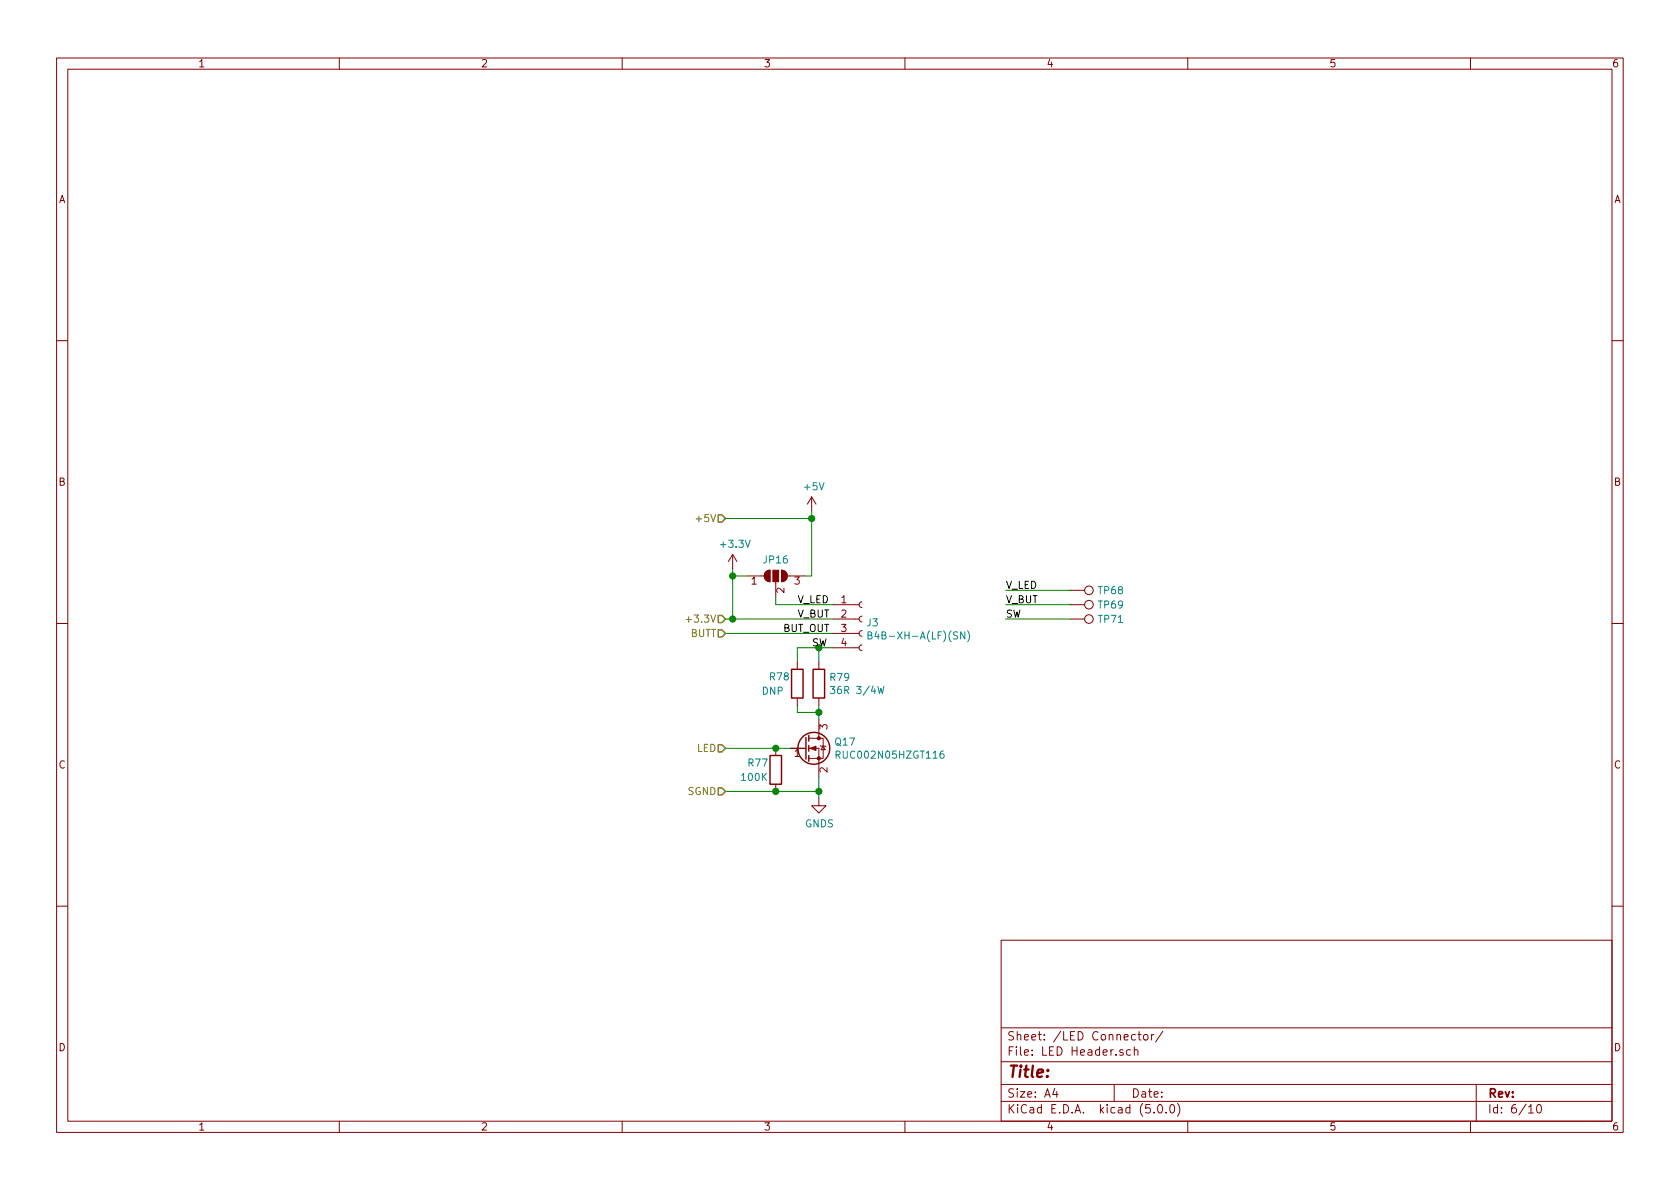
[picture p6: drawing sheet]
EESchema Schematic File Version 4
LIBS:FusIon Pack-cache
EELAYER 29 0
EELAYER END
$Descr A4 11693 8268
encoding utf-8
Sheet 6 10
Title ""
Date ""
Rev ""
Comp ""
Comment1 ""
Comment2 ""
Comment3 ""
Comment4 ""
$EndDescr
$Comp
L Connector:Conn_01x04_Female J3
U 1 1
P 6000 4300
F 0 "J3" H 6028 4276 50  0000 L CNN
F 1 "B4B-XH-A(LF)(SN)" H 6028 4185 50  0000 L CNN
F 2 "Connector_JST:JST_XH_B04B-XH-A_1x04_P2.50mm_Vertical" H 6000 4300 50  0001 C CNN
F 3 "~" H 6000 4300 50  0001 C CNN
	1    6000 4300
	1    0    0    -1  
$EndComp
$Comp
L FusIon-Pack-rescue:RUC002N05HZGT116-Transistor_FET Q17
U 1 1
P 5600 5200
F 0 "Q17" H 5805 5246 50  0000 L CNN
F 1 "RUC002N05HZGT116" H 5805 5155 50  0000 L CNN
F 2 "Package_TO_SOT_SMD:SOT-23" H 5800 5125 50  0001 L CIN
F 3 "https://www.fairchildsemi.com/datasheets/2N/2N7000.pdf" H 5600 5200 50  0001 L CNN
	1    5600 5200
	1    0    0    -1  
$EndComp
$Comp
L Device:R R79
U 1 1
P 5700 4750
F 0 "R79" H 5770 4796 50  0000 L CNN
F 1 "36R 3/4W" H 5770 4705 50  0000 L CNN
F 2 "Resistor_SMD:R_2010_5025Metric_Pad1.52x2.65mm_HandSolder" V 5630 4750 50  0001 C CNN
F 3 "~" H 5700 4750 50  0001 C CNN
	1    5700 4750
	1    0    0    -1  
$EndComp
Wire Wire Line
	5700 4600 5700 4500
Wire Wire Line
	5700 4500 5800 4500
Wire Wire Line
	5700 5000 5700 4950
Wire Wire Line
	5700 5550 5700 5500
$Comp
L power:GNDS #PWR071
U 1 1
P 5700 5550
F 0 "#PWR071" H 5700 5300 50  0001 C CNN
F 1 "GNDS" H 5705 5377 50  0000 C CNN
F 2 "" H 5700 5550 50  0001 C CNN
F 3 "" H 5700 5550 50  0001 C CNN
	1    5700 5550
	1    0    0    -1  
$EndComp
Connection ~ 5700 5500
Wire Wire Line
	5700 5500 5700 5400
$Comp
L Device:R R77
U 1 1
P 5400 5350
F 0 "R77" H 5200 5400 50  0000 L CNN
F 1 "100K" H 5150 5300 50  0000 L CNN
F 2 "Resistor_SMD:R_0805_2012Metric_Pad1.15x1.40mm_HandSolder" V 5330 5350 50  0001 C CNN
F 3 "~" H 5400 5350 50  0001 C CNN
	1    5400 5350
	1    0    0    -1  
$EndComp
Connection ~ 5400 5200
Wire Wire Line
	5400 5200 5500 5200
Connection ~ 5400 5500
Wire Wire Line
	5400 5500 5700 5500
Wire Wire Line
	5050 5200 5400 5200
Wire Wire Line
	5050 5500 5400 5500
Wire Wire Line
	5050 4400 5800 4400
Text HLabel 5050 5500 0    50   Input ~ 0
SGND
Text HLabel 5050 5200 0    50   Input ~ 0
LED
Text HLabel 5050 4400 0    50   Input ~ 0
BUTT
Text HLabel 5050 4300 0    50   Input ~ 0
+3.3V
$Comp
L power:+3.3V #PWR069
U 1 1
P 5100 3950
F 0 "#PWR069" H 5100 3800 50  0001 C CNN
F 1 "+3.3V" H 5115 4123 50  0000 C CNN
F 2 "" H 5100 3950 50  0001 C CNN
F 3 "" H 5100 3950 50  0001 C CNN
	1    5100 3950
	1    0    0    -1  
$EndComp
Wire Wire Line
	5050 4300 5100 4300
$Comp
L Jumper:SolderJumper_3_Open JP16
U 1 1
P 5400 4000
F 0 "JP16" H 5400 4114 50  0000 C CNN
F 1 "SolderJumper_3_Open" H 5400 4114 50  0001 C CNN
F 2 "Jumper:SolderJumper-3_P1.3mm_Open_RoundedPad1.0x1.5mm" H 5400 4000 50  0001 C CNN
F 3 "~" H 5400 4000 50  0001 C CNN
	1    5400 4000
	1    0    0    -1  
$EndComp
Wire Wire Line
	5100 4300 5100 4000
Wire Wire Line
	5100 4000 5200 4000
Connection ~ 5100 4300
Wire Wire Line
	5100 4300 5800 4300
Wire Wire Line
	5100 3950 5100 4000
Connection ~ 5100 4000
Wire Wire Line
	5400 4150 5400 4200
Wire Wire Line
	5400 4200 5800 4200
Text HLabel 5050 3600 0    50   Input ~ 0
+5V
Wire Wire Line
	5050 3600 5650 3600
Wire Wire Line
	5650 3600 5650 4000
Wire Wire Line
	5650 4000 5600 4000
$Comp
L power:+5V #PWR070
U 1 1
P 5650 3550
F 0 "#PWR070" H 5650 3400 50  0001 C CNN
F 1 "+5V" H 5665 3723 50  0000 C CNN
F 2 "" H 5650 3550 50  0001 C CNN
F 3 "" H 5650 3550 50  0001 C CNN
	1    5650 3550
	1    0    0    -1  
$EndComp
Wire Wire Line
	5650 3550 5650 3600
Connection ~ 5650 3600
Wire Wire Line
	5700 4500 5550 4500
Wire Wire Line
	5550 4500 5550 4600
Connection ~ 5700 4500
Wire Wire Line
	5550 4900 5550 4950
Wire Wire Line
	5550 4950 5700 4950
Connection ~ 5700 4950
Wire Wire Line
	5700 4950 5700 4900
$Comp
L Device:R R78
U 1 1
P 5550 4750
F 0 "R78" H 5350 4800 50  0000 L CNN
F 1 "DNP" H 5300 4700 50  0000 L CNN
F 2 "Resistor_THT:R_Axial_DIN0207_L6.3mm_D2.5mm_P7.62mm_Horizontal" V 5480 4750 50  0001 C CNN
F 3 "~" H 5550 4750 50  0001 C CNN
	1    5550 4750
	1    0    0    -1  
$EndComp
Text Label 5550 4200 0    50   ~ 0
V_LED
Text Label 5550 4300 0    50   ~ 0
V_BUT
Text Label 5450 4400 0    50   ~ 0
BUT_OUT
Text Label 5650 4500 0    50   ~ 0
SW
$Comp
L Connector:TestPoint TP68
U 1 1
P 7450 4100
F 0 "TP68" V 7450 4288 50  0000 L CNN
F 1 "TestPoint" V 7495 4288 50  0001 L CNN
F 2 "TestPoint:TestPoint_Pad_D2.0mm" H 7650 4100 50  0001 C CNN
F 3 "~" H 7650 4100 50  0001 C CNN
	1    7450 4100
	0    1    1    0   
$EndComp
$Comp
L Connector:TestPoint TP69
U 1 1
P 7450 4200
F 0 "TP69" V 7450 4388 50  0000 L CNN
F 1 "TestPoint" V 7495 4388 50  0001 L CNN
F 2 "TestPoint:TestPoint_Pad_D2.0mm" H 7650 4200 50  0001 C CNN
F 3 "~" H 7650 4200 50  0001 C CNN
	1    7450 4200
	0    1    1    0   
$EndComp
$Comp
L Connector:TestPoint TP71
U 1 1
P 7450 4300
F 0 "TP71" V 7450 4488 50  0000 L CNN
F 1 "TestPoint" V 7495 4488 50  0001 L CNN
F 2 "TestPoint:TestPoint_Pad_D2.0mm" H 7650 4300 50  0001 C CNN
F 3 "~" H 7650 4300 50  0001 C CNN
	1    7450 4300
	0    1    1    0   
$EndComp
Wire Wire Line
	7000 4300 7450 4300
Wire Wire Line
	7000 4200 7450 4200
Wire Wire Line
	7000 4100 7450 4100
Text Label 7000 4100 0    50   ~ 0
V_LED
Text Label 7000 4200 0    50   ~ 0
V_BUT
Text Label 7000 4300 0    50   ~ 0
SW
$EndSCHEMATC
